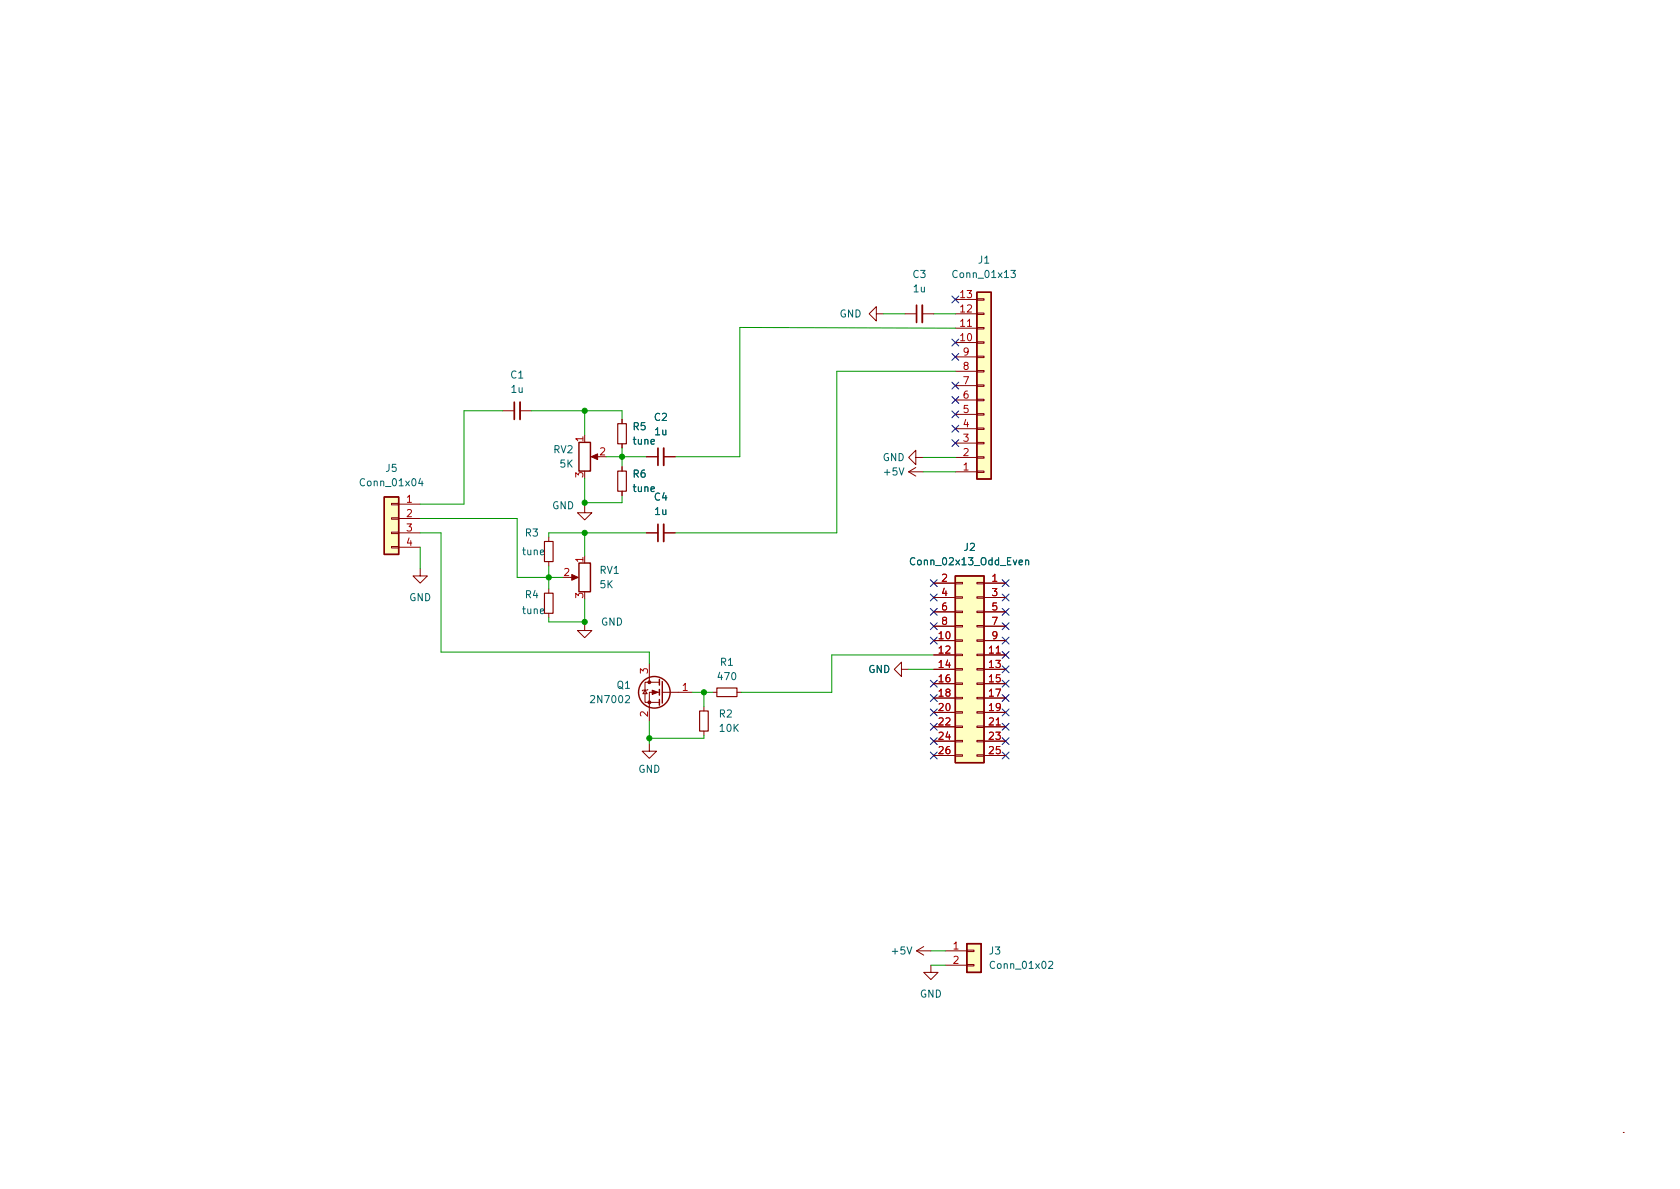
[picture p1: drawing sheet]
<svg xmlns="http://www.w3.org/2000/svg" width="297mm" height="210mm" viewBox="0 0 297 210" stroke-linecap="round" stroke-linejoin="round" font-family="sans-serif">
<g fill="none" stroke="#840000" stroke-width=".18">
<path d="M154.9 55.5v-1.3l-1.2 1.3 1.2 1.3v-1.3h1.3M160 55.5h2.1M163.1 55.5h2M168.9 58h3.8M168.9 55.5h3.8M168.9 53h3.8M172.7 52.8h1.3v.3h-1.3zM172.7 55.4h1.3v.2h-1.3zM172.7 57.9h1.3v.3h-1.3zM88.9 72.6h2M91.9 72.6h2.1M103.4 77v1.2"/>
<path d="M110 74.2v.7M110 78.5v.7M168.9 60.6h3.8M168.9 78.4h3.8M168.9 75.8h3.8M168.9 73.3h3.8M168.9 70.7h3.8M168.9 68.2h3.8M168.9 65.7h3.8M168.9 63.1h3.8M172.7 60.4h1.3v.3h-1.3zM172.7 63h1.3v.2h-1.3z"/>
<path d="M172.7 65.5h1.3v.3h-1.3zM172.7 68.1h1.3v.2h-1.3zM172.7 70.6h1.3v.3h-1.3zM172.7 73.1h1.3v.3h-1.3zM172.7 75.7h1.3v.2h-1.3zM172.7 78.2h1.3v.3h-1.3zM69.2 96.6h1.3v.3h-1.3zM69.2 94.1h1.3v.3h-1.3zM69.2 91.6h1.3v.2h-1.3zM69.2 89h1.3v.3h-1.3zM70.5 89.1h3.8M70.5 91.7h3.8"/>
<path d="M70.5 94.2h3.8M70.5 96.8h3.8M97 95v.8M97 99.3v.8M103.4 89.4v1.3h1.2l-1.2 1.2-1.3-1.2h1.3M103.4 98.3v1.3M104.9 80.8h1M110 82.5v.8M110 86.9v.7M114.3 80.8h2M114.3 94.2h2M117.3 80.8h2.1"/>
<path d="M117.3 94.2h2.1M160.7 83.4h2.5M160.7 83.4l1.2 .8M161.9 80.9v-1.3l-1.2 1.3 1.2 1.3v-1.3h1.3M161.9 82.7l-1.2 .7M168.9 83.4h3.8M168.9 80.9h3.8M172.7 80.8h1.3v.2h-1.3zM172.7 83.3h1.3v.3h-1.3zM74.3 100.6v1.2h1.3l-1.3 1.3-1.3-1.3h1.3M97 104.1v.8M97 108.5v.7"/>
<path d="M100.8 102.1h1.1M103.4 110.2v1.3h1.2l-1.2 1.3-1.3-1.3h1.3M114.8 117.3v3.3M159.4 118.4v-1.3l-1.3 1.3 1.3 1.2v-1.2h1.3M165.1 103.1h3.8M165.1 113.3h3.8M165.1 115.8h3.8M165.1 118.4h3.8M165.1 105.7h3.8M165.1 108.2h3.8M165.1 110.7h3.8M168.9 118.2h1.3v.3h-1.3z"/>
<path d="M168.9 115.7h1.3v.2h-1.3zM168.9 113.2h1.3v.2h-1.3zM168.9 110.6h1.3v.3h-1.3zM168.9 108.1h1.3v.2h-1.3zM168.9 105.5h1.3v.3h-1.3zM168.9 103h1.3v.2h-1.3zM172.7 118.2h1.3v.3h-1.3zM172.7 115.7h1.3v.2h-1.3zM172.7 113.2h1.3v.2h-1.3zM172.7 110.6h1.3v.3h-1.3zM172.7 108.1h1.3v.2h-1.3zM172.7 105.5h1.3v.3h-1.3z"/>
<path d="M172.7 103h1.3v.2h-1.3zM174 103.1h3.8M174 113.3h3.8M174 115.8h3.8M174 118.4h3.8M174 105.7h3.8M174 108.2h3.8M174 110.7h3.8M114 122l.4 .7h-.7zM114.6 121.9l-.2 .1h-.7l-.2 .2M114.8 131.6v1.2h1.3l-1.3 1.3-1.3-1.3h1.3M116.6 122.4h-1.8v5.1"/>
<path d="M116.6 120.6h-2.6v3.6h2.6M117.1 122.4h5.3M124.5 125v.7M124.5 129.3v.7M126 122.4h.7M130.3 122.4h.8M165.1 120.9h3.8M165.1 123.4h3.8M165.1 126h3.8M165.1 128.5h3.8M165.1 131.1h3.8M165.1 133.6h3.8"/>
<path d="M168.9 133.5h1.3v.2h-1.3zM168.9 130.9h1.3v.3h-1.3zM168.9 128.4h1.3v.2h-1.3zM168.9 125.9h1.3v.2h-1.3zM168.9 123.3h1.3v.3h-1.3zM168.9 120.8h1.3v.2h-1.3zM172.7 133.5h1.3v.2h-1.3zM172.7 130.9h1.3v.3h-1.3zM172.7 128.4h1.3v.2h-1.3zM172.7 125.9h1.3v.2h-1.3zM172.7 123.3h1.3v.3h-1.3zM172.7 120.8h1.3v.2h-1.3z"/>
<path d="M174 120.9h3.8M174 123.4h3.8M174 126h3.8M174 128.5h3.8M174 131.1h3.8M174 133.6h3.8M162.1 168.1l1.2 .8M162.1 168.1h2.5M163.3 167.4l-1.2 .7M164.6 170.7v1.3h1.3l-1.3 1.2-1.3-1.2h1.3M167.1 168.1h3.8M167.1 170.7h3.8"/>
<path d="M170.9 170.6h1.3v.2h-1.3zM170.9 168h1.3v.3h-1.3zM287 200.3h.1"/>
</g>
<g fill="#ffffc2" stroke="#ffffc2" stroke-width=".18">
<path d="M172.7 51.7h2.6v33h-2.6z"/>
<path d="M168.9 101.8h5.1v33.1h-5.1z"/>
<path d="M170.9 166.9h2.6v5.1h-2.6z"/>
<path d="M67.9 87.9h2.6v10.1h-2.6z"/>
</g>
<g fill="none" stroke="#840000" stroke-width=".25">
<path d="M172.7 51.7h2.6v33h-2.6zM102.4 78.2h2v5.1h-2zM67.9 87.9h2.6v10.1h-2.6zM102.4 99.6h2v5h-2zM168.9 101.8h5.1v33.1h-5.1zM116.6 120.1v1.1M116.6 121.9v1M116.6 123.7v1M117.1 120.5v3.8M170.9 166.9h2.6v5.1h-2.6z"/>
<circle cx="115.7" cy="122.4" r="2.79"/>
</g>
<path d="M171.1 57.7h.7M176.1 115.5h.8M176.1 128.2h.8" fill="none" stroke="#a90000" stroke-width=".18"/>
<path d="M178.7 47.8h.8l-.4 .5 .4 .1v.6l-.2 .1-.6-.1M74.3 84.6l-.3 .9h.8M74.6 85.1v.8M159 82.7l.4 1.3 .4-1.3M180.2 99.5l.6-.2-.1-.2-.3-.1-.2 .2v.6h.5M181.3 99.2l.2-.2 .3 .1 .1 .8M181.3 99v.9M110.6 123.1l.5-.1 .2 .4-.8 .9h.8M160.4 167.4l.4 1.3 .4-1.3M185.4 170.1l.5-.1 .2 .3-.7 1h.7" fill="none" stroke="#006464" stroke-width=".18"/>
<path d="M109.2 74.9h1.5v3.6h-1.5zM96.3 95.8h1.5v3.5h-1.5zM109.2 83.3h1.5v3.6h-1.5zM96.3 104.9h1.5v3.6h-1.5zM123.7 125.7h1.5v3.6h-1.5zM126.7 121.7h3.6v1.5h-3.6z" fill="none" stroke="#840000" stroke-width=".2"/>
<g fill="#840000" stroke="#840000" stroke-width=".18">
<path d="M101.1 101.6l1.1 .5-1.1 .5z"/>
<path d="M104.5 80.8l1.2-.5v1z"/>
<path d="M115.3 122l1 .4-1 .4z"/>
<circle cx="114.8" cy="124.2" r=".25"/>
<circle cx="114.8" cy="120.6" r=".25"/>
</g>
<path d="M163.1 54v3M91.9 71.1v3.1M117.3 79.2v3.1M117.3 92.7v3.1" fill="none" stroke="#840000" stroke-width=".33"/>
<path d="M162.1 54v3M90.9 71.1v3.1M116.3 79.2v3.1M116.3 92.7v3.1" fill="none" stroke="#840000" stroke-width=".3"/>
<g fill="none" stroke="#009600" stroke-width=".18">
<path d="M156.2 55.5h3.8M165.1 55.5h3.8M168.9 58l-38.1-.1v22.9h-11.4M88.9 72.6h-6.9v16.5h-7.7M94 72.6h16v1.6M103.4 72.6v4.4M110 79.2v3.3M168.9 65.7h-20.9v28.5h-28.6M74.3 91.7h17.1v10.4h8.2M74.3 94.2h3.7v21.1h36.8v2M74.3 96.8v3.8M103.4 84.6v4.8"/>
<path d="M103.4 94.2v4.1M107.2 80.8h7.1M110 87.6v1.3h-6.6M114.3 94.2h-17.3v.8M163.2 83.4h5.7M163.2 80.9h5.7M97 100.1v4M97 109.2v.8h6.4M103.4 105.9v4.3M160.7 118.4h4.4M165.1 115.8h-18v6.6h-16M114.8 127.5v4.1"/>
<path d="M122.4 122.4h3.6M124.5 130v.6h-9.7M124.5 122.4v2.6M164.6 168.1h2.5M164.6 170.7h2.5"/>
</g>
<g fill="none" stroke="#000084" stroke-width=".18">
<path d="M168.3 52.3l1.2 1.3M168.3 60l1.2 1.2M169.5 52.3l-1.2 1.3M169.5 60l-1.2 1.2M168.3 72.7l1.2 1.2M168.3 75.2l1.2 1.2M168.3 67.6l1.2 1.2M168.3 62.5l1.2 1.2M168.3 70.1l1.2 1.2M168.3 77.7l1.2 1.3M169.5 72.7l-1.2 1.2M169.5 75.2l-1.2 1.2"/>
<path d="M169.5 67.6l-1.2 1.2M169.5 62.5l-1.2 1.2M169.5 70.1l-1.2 1.2M169.5 77.7l-1.2 1.3M164.5 102.5l1.2 1.2M164.5 107.6l1.2 1.2M164.5 110.1l1.2 1.2M164.5 105l1.2 1.3M164.5 112.7l1.2 1.2M165.7 102.5l-1.2 1.2M165.7 107.6l-1.2 1.2M165.7 110.1l-1.2 1.2"/>
<path d="M165.7 105l-1.2 1.3M165.7 112.7l-1.2 1.2M177.2 110.1l1.2 1.2M177.2 107.6l1.2 1.2M177.2 112.7l1.2 1.2M177.2 105l1.2 1.3M177.2 102.5l1.2 1.2M177.2 115.2l1.2 1.2M177.2 117.7l1.2 1.3M178.4 112.7l-1.2 1.2M178.4 110.1l-1.2 1.2M178.4 107.6l-1.2 1.2"/>
<path d="M178.4 105l-1.2 1.3M178.4 102.5l-1.2 1.2M178.4 115.2l-1.2 1.2M178.4 117.7l-1.2 1.3M164.5 125.4l1.2 1.2M164.5 120.3l1.2 1.2M164.5 127.9l1.2 1.2M164.5 122.8l1.2 1.2M164.5 130.4l1.2 1.3M164.5 133l1.2 1.2M165.7 125.4l-1.2 1.2M165.7 122.8l-1.2 1.2"/>
<path d="M165.7 133l-1.2 1.2M165.7 120.3l-1.2 1.2M165.7 127.9l-1.2 1.2M165.7 130.4l-1.2 1.3M177.2 120.3l1.2 1.2M177.2 122.8l1.2 1.2M177.2 127.9l1.2 1.2M177.2 130.4l1.2 1.3M177.2 125.4l1.2 1.2M177.2 133l1.2 1.2M178.4 127.9l-1.2 1.2M178.4 130.4l-1.2 1.3"/>
<path d="M178.4 122.8l-1.2 1.2M178.4 120.3l-1.2 1.2M178.4 125.4l-1.2 1.2M178.4 133l-1.2 1.2"/>
</g>
<g fill="#009600" stroke="#009600" stroke-width=".18">
<circle cx="124.5" cy="122.4" r=".46"/>
<circle cx="110" cy="80.8" r=".46"/>
<circle cx="103.4" cy="72.6" r=".46"/>
<circle cx="97" cy="102.1" r=".46"/>
<circle cx="114.8" cy="130.6" r=".46"/>
<circle cx="103.4" cy="88.9" r=".46"/>
<circle cx="103.4" cy="94.2" r=".46"/>
<circle cx="103.4" cy="110" r=".46"/>
</g>
<g font-size="1.8" fill="#006464">
<text x="172.8" y="47">J1</text>
<text x="161.3" y="49.5">C3</text>
<text x="161.3" y="52.1">1u</text>
<text x="168.1" y="49.5">Conn_01x13</text>
<text x="148.4" y="56.5">GND</text>
<text x="90.1" y="67.3">C1</text>
<text x="90.2" y="69.9">1u</text>
<text x="111.8" y="76.5">R5</text>
<text x="115.5" y="74.8">C2</text>
<text x="115.6" y="77.3">1u</text>
<text x="68.1" y="83.8">J5</text>
<text x="97.7" y="80.5">RV2</text>
<text x="98.8" y="83.1">5K</text>
<text x="111.8" y="79">tune</text>
<text x="156" y="81.9">GND</text>
<text x="63.4" y="86.4">Conn_01x04</text>
<text x="111.8" y="84.8">R6</text>
<text x="111.8" y="87.4">tune</text>
<text x="115.5" y="88.9">C4</text>
<text x="156" y="84.5">+5V</text>
<text x="92.7" y="95.3">R3</text>
<text x="97.6" y="90.4">GND</text>
<text x="115.6" y="91.4">1u</text>
<text x="92.2" y="98.6">tune</text>
<text x="105.9" y="101.9">RV1</text>
<text x="160.6" y="100.3">Conn_02x13_Odd_Even</text>
<text x="170.3" y="97.8">J2</text>
<text x="72.3" y="106.7">GND</text>
<text x="92.7" y="106.2">R4</text>
<text x="105.9" y="104.4">5K</text>
<text x="92.2" y="109">tune</text>
<text x="106.2" y="111">GND</text>
<text x="127.2" y="118.1">R1</text>
<text x="153.5" y="119.4">GND</text>
<text x="104.1" y="124.7">2N7002</text>
<text x="108.9" y="122.2">Q1</text>
<text x="126.6" y="120.7">470</text>
<text x="127" y="127.3">R2</text>
<text x="127" y="129.8">10K</text>
<text x="112.8" y="137">GND</text>
<text x="157.4" y="169.2">+5V</text>
<text x="174.8" y="169.2">J3</text>
<text x="174.8" y="171.7">Conn_01x02</text>
<text x="162.6" y="176.8">GND</text>
</g>
<g font-size="1.8" fill="#a90000">
<text x="169.5" y="52.7">13</text>
<text x="169.5" y="57.8">11</text>
<text x="169.5" y="55.2">12</text>
<text x="169.5" y="60.3">10</text>
<text x="170.1" y="65.4">8</text>
<text x="170.1" y="62.9">9</text>
<text x="170.1" y="70.5">6</text>
<text x="170.1" y="67.9">7</text>
<text x="170.1" y="75.6">4</text>
<text x="170.1" y="73">5</text>
<text x="103.1" y="78.3" transform="rotate(-90 103.1 78.3)">1</text>
<text x="105.9" y="80.5">2</text>
<text x="170.1" y="83.2">1</text>
<text x="170.1" y="80.6">2</text>
<text x="170.1" y="78.1">3</text>
<text x="71.7" y="88.9">1</text>
<text x="103.1" y="84.6" transform="rotate(-90 103.1 84.6)">3</text>
<text x="71.7" y="91.4">2</text>
<text x="71.7" y="94">3</text>
<text x="71.7" y="96.5">4</text>
<text x="99.5" y="101.8">2</text>
<text x="103.1" y="99.6" transform="rotate(-90 103.1 99.6)">1</text>
<text x="103.1" y="106" transform="rotate(-90 103.1 106)">3</text>
<text x="166.3" y="102.9">2</text>
<text x="166.3" y="105.4">4</text>
<text x="166.3" y="107.9">6</text>
<text x="175.2" y="102.9">1</text>
<text x="175.2" y="105.4">3</text>
<text x="175.2" y="107.9">5</text>
<text x="165.7" y="113">10</text>
<text x="166.3" y="110.5">8</text>
<text x="175.2" y="110.5">7</text>
<text x="175.2" y="113">9</text>
<text x="114.6" y="119.3" transform="rotate(-90 114.6 119.3)">3</text>
<text x="165.7" y="115.6">12</text>
<text x="165.7" y="118.1">14</text>
<text x="174.6" y="115.6">11</text>
<text x="174.6" y="118.1">13</text>
<text x="120.5" y="122.2">1</text>
<text x="165.7" y="120.6">16</text>
<text x="165.7" y="123.2">18</text>
<text x="165.7" y="125.7">20</text>
<text x="174.6" y="120.6">15</text>
<text x="174.6" y="123.2">17</text>
<text x="174.6" y="125.7">19</text>
<text x="114.6" y="126.9" transform="rotate(-90 114.6 126.9)">2</text>
<text x="165.7" y="128.3">22</text>
<text x="165.7" y="130.8">24</text>
<text x="174.6" y="128.3">21</text>
<text x="174.6" y="130.8">23</text>
<text x="165.7" y="133.3">26</text>
<text x="174.6" y="133.3">25</text>
<text x="168.4" y="167.9">1</text>
<text x="168.4" y="170.4">2</text>
</g>
</svg>
